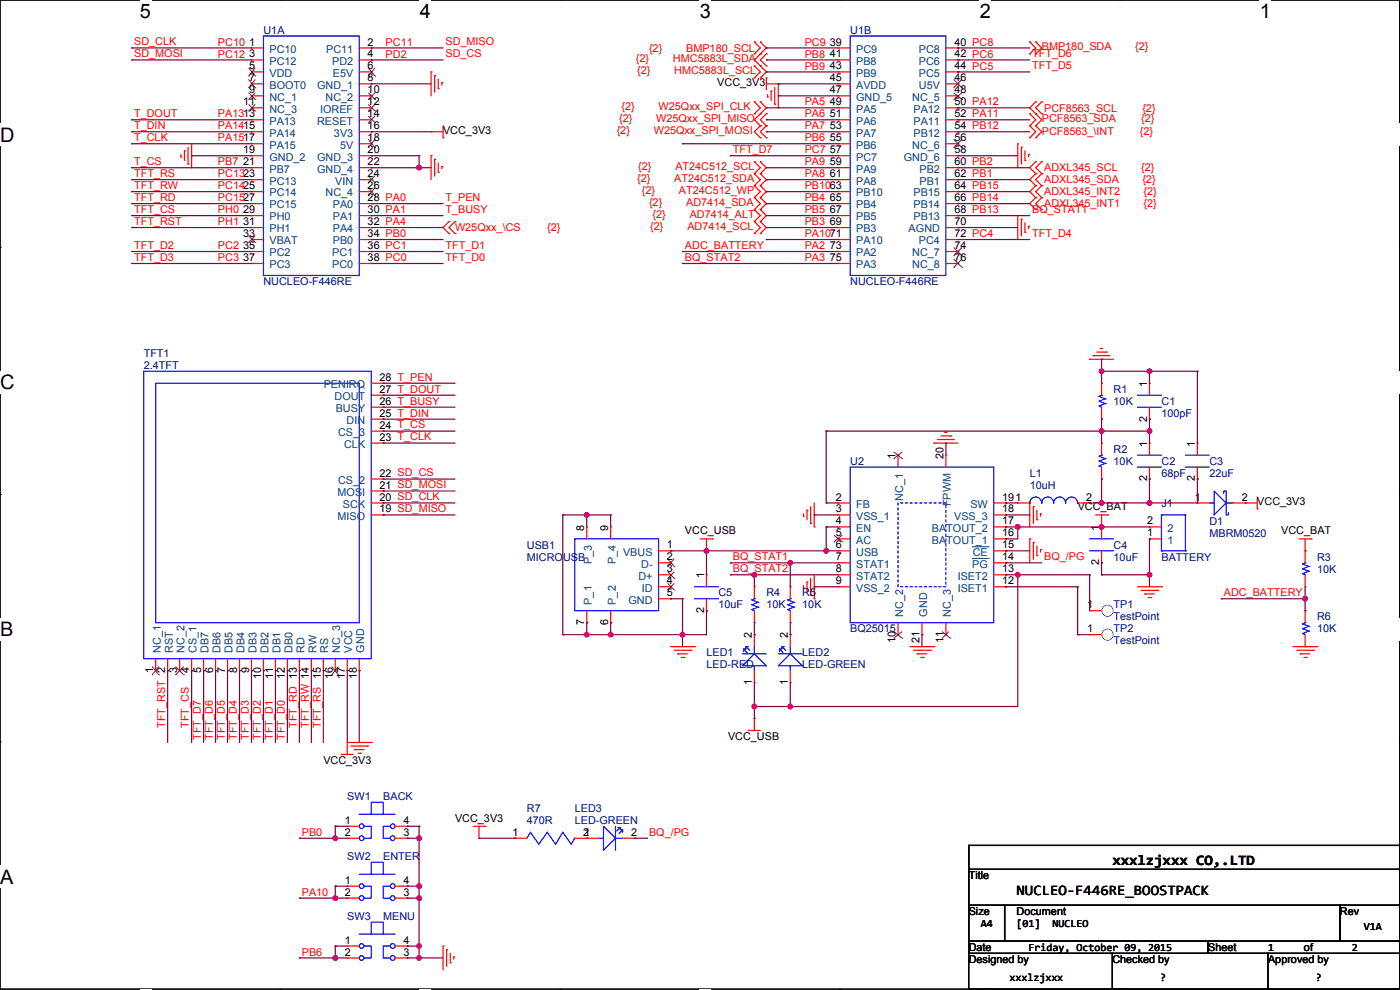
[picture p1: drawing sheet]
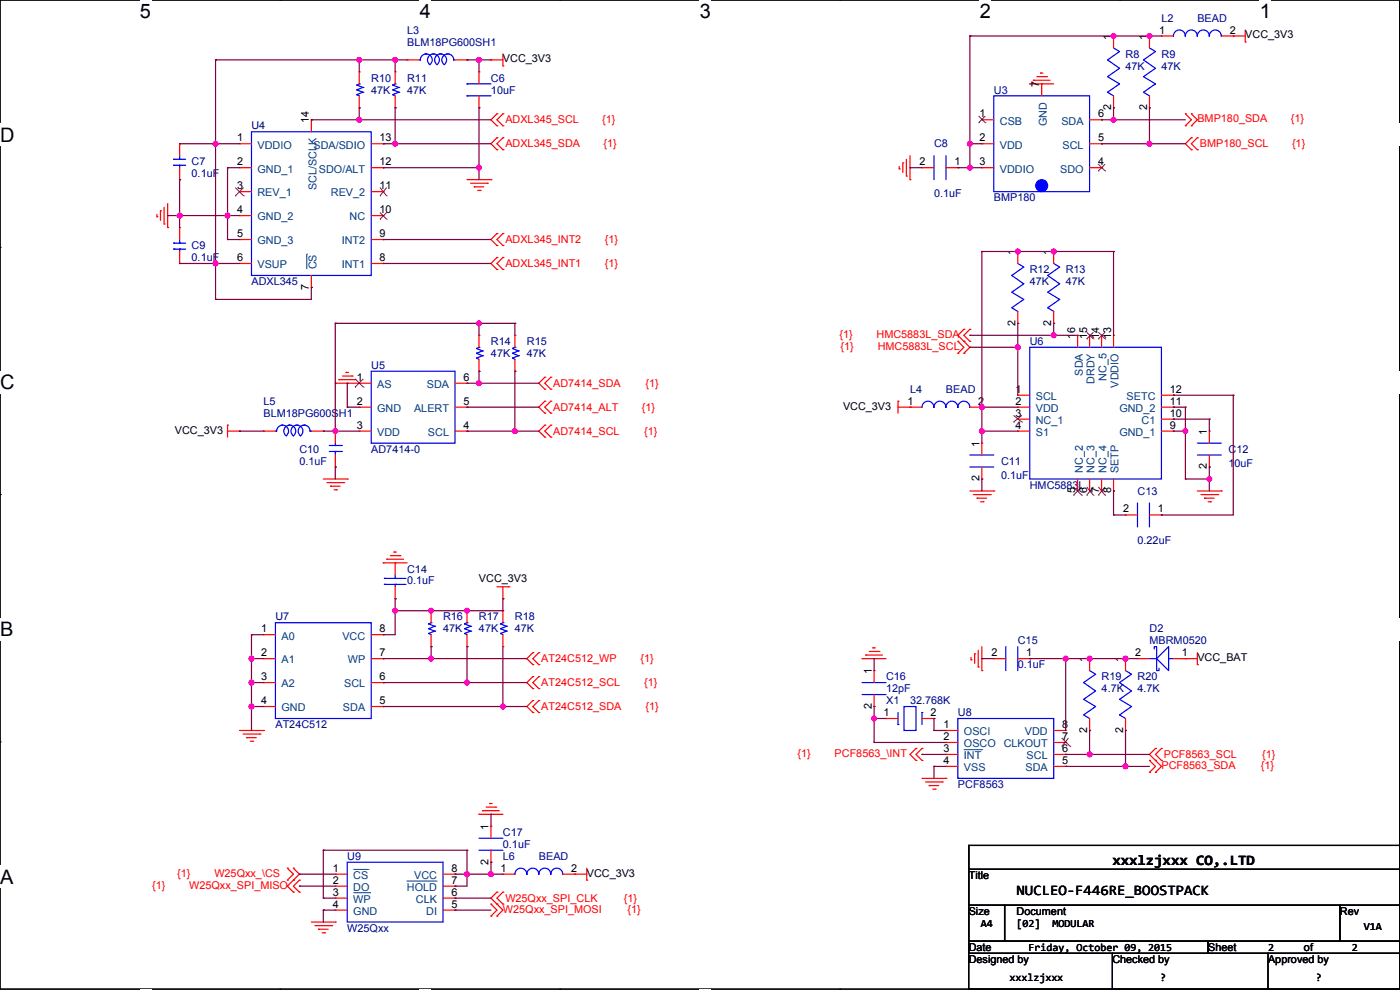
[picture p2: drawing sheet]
# OrCAD Capture schematic NUCLEO-F446RE_BOOSTPACK.DSN

## Sheets
1 [01]NUCLEO: size A4; title: NUCLEO-F446RE_BOOSTPACK; rev: V1A; note: [01]
2 [02]MODULAR: size A4; note: [02]

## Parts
sheet [01]NUCLEO
C1  100pF  [C0603]
C2  68pF  [C0603]
C3  22uF  [C1206]
C4  10uF  [C0805]
C5  10uF  [C0805]
D1  MBRM0520  [SOD-123]
J1  BATTERY  [POWER2A]
L1  10uH  [L4532-M]
LED1  LED-RED  [LED0805]
LED2  LED-GREEN  [LED0805]
LED3  LED-GREEN  [LED0805]
R1  10K  [RC0603]
R2  10K  [RC0603]
R3  10K  [RC0603]
R4  10K  [RC0603]
R5  10K  [RC0603]
R6  10K  [RC0603]
R7  470R  [R0603]
SW1  BACK  [SW-4P-5R4x4R5]
SW2  ENTER  [SW-4P-5R4x4R5]
SW3  MENU  [SW-4P-5R4x4R5]
TFT1  2.4TFT  [TFT_2_4]
TP1  TestPoint  [TP-0R75]
TP2  TestPoint  [TP-0R75]
U1  NUCLEO-F446RE  [NUCLEO-F446RE]  (sections A,B)
U2  BQ25015  [BQ25015]
USB1  MICROUSB  [USB-MICRO]
sheet [02]MODULAR
C6  10uF  [cc0603]
C7  0.1uF  [cc0603]
C8  0.1uF  [C0603]
C9  0.1uF  [cc0603]
C10  0.1uF  [cc0603]
C11  0.1uF  [C0603]
C12  10uF  [C0805]
C13  0.22uF  [C0603]
C14  0.1uF  [cc0603]
C15  0.1uF  [C0603]
C16  12pF  [C0603]
C17  0.1uF  [C0603]
D2  MBRM0520  [SOD-123]
L2  BEAD  [L0603]
L3  BLM18PG600SH1  [l0603]
L4  BEAD  [L0603]
L5  BLM18PG600SH1  [l0603]
L6  BEAD  [L0603]
R8  47K  [R0603]
R9  47K  [R0603]
R10  47K  [RC0603]
R11  47K  [RC0603]
R12  47K  [R0603]
R13  47K  [R0603]
R14  47K  [RC0603]
R15  47K  [RC0603]
R16  47K  [RC0603]
R17  47K  [RC0603]
R18  47K  [RC0603]
R19  4.7K  [R0603]
R20  4.7K  [R0603]
U3  BMP180  [BMP180]
U4  ADXL345  [LGA-14]
U5  AD7414-0  [SOT23-6]
U6  HMC5883L  [TQFN-3X3-16]
U7  AT24C512  [SOIC8]
U8  PCF8563  [SOIC8]
U9  W25Qxx  [SO-8-300]
X1  32.768K  [X-2P-3R2X1R5-SMD]

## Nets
GND: C1.1 C3.1 C4.2 C5.2 C6.1 C7.1 C8.2 C9.2 C10.2 C11.2 C12.2 C14.2 C15.2 C16.1 C17.1 J1.1 R1.2 R6.1 SW1.3 SW1.4 SW2.3 SW2.4 SW3.3 SW3.4 TFT1.18(GND) U1.8(GND_1) U1.19(GND_2) U1.20(GND_3) U1.22(GND_4) U1.47(GND_5) U1.58(GND_6) U1.70(AGND) U2.3(VSS_1) U2.9(VSS_2) U2.15(~{CE}) U2.18(VSS_3) U2.20(FPWM) U2.21(GND) U3.7(GND) U4.2(GND_1) U4.4(GND_2) U4.5(GND_3) U4.12(SDO/ALT) U5.2(GND) U6.9(GND_1) U6.11(GND_2) U7.1(A0) U7.2(A1) U7.3(A2) U7.4(GND) U8.4(VSS) U9.4(GND) USB1.5(GND) USB1.6(P_2) USB1.7(P_1) USB1.8(P_3) USB1.9(P_4)
VCC_3V3: C6.2 C14.1 D1.2 L2.2 L3.2 L4.1 L5.1 L6.2 R7.1 R16.2 R17.2 R18.2 TFT1.17(VCC) U1.16(3V3) U1.45(AVDD) U7.8(VCC)
VCC_BAT: C4.1 D2.1 J1.2 R3.2 U2.16(BATOUT_1) U2.17(BATOUT_2)
VCC_USB: C5.1 LED1.1 LED2.1 TP1.1 U2.4(EN) U2.6(USB) U2.13(ISET2) USB1.1(VBUS)
AD7414_ALT: U1.67(PB5) U5.5(ALERT)
AD7414_SCL: R15.1 U1.69(PB3) U5.4(SCL)
AD7414_SDA: R14.1 U1.65(PB4) U5.6(SDA)
ADC_BATTERY: R3.1 R6.2 U1.73(PA2)
ADXL345_INT1: U1.66(PB14) U4.8(INT1)
ADXL345_INT2: U1.64(PB15) U4.9(INT2)
ADXL345_SCL: R10.1 U1.60(PB2) U4.14(SCL/SCLK)
ADXL345_SDA: R11.1 U1.62(PB1) U4.13(SDA/SDIO)
AT24C512_SCL: R17.1 U1.59(PA9) U7.6(SCL)
AT24C512_SDA: R18.1 U1.61(PA8) U7.5(SDA)
AT24C512_WP: R16.1 U1.63(PB10) U7.7(WP)
BMP180_SCL: R9.2 U1.39(PC9) U3.5(SCL)
BMP180_SDA: R8.2 U1.40(PC8) U3.6(SDA)
BQ_/PG: LED3.2 U2.14(~{PG})
BQ_STAT1: R5.2 U1.68(PB13) U2.7(STAT1)
BQ_STAT2: R4.2 U1.75(PA3) U2.8(STAT2)
HMC5883L_SCL: R12.2 U1.43(PB9) U6.1(SCL)
HMC5883L_SDA: R13.2 U1.41(PB8) U6.16(SDA)
PA0: TFT1.28(PENIRQ) U1.28(PA0)
PA1: TFT1.26(BUSY) U1.30(PA1)
PA10: SW2.1 SW2.2 U1.71(PA10)
PA13: TFT1.27(DOUT) U1.13(PA13)
PA14: TFT1.25(DIN) U1.15(PA14)
PA15: TFT1.23(CLK) U1.17(PA15)
PB0: SW1.1 SW1.2 U1.34(PB0)
PB6: SW3.1 SW3.2 U1.55(PB6)
PB7: TFT1.24(CS_3) U1.21(PB7)
PC0: TFT1.12(DB0) U1.38(PC0)
PC1: TFT1.11(DB1) U1.36(PC1)
PC2: TFT1.10(DB2) U1.35(PC2)
PC3: TFT1.9(DB3) U1.37(PC3)
PC4: TFT1.8(DB4) U1.72(PC4)
PC5: TFT1.7(DB5) U1.44(PC5)
PC6: TFT1.6(DB6) U1.42(PC6)
PC7: TFT1.5(DB7) U1.57(PC7)
PC10: TFT1.20(SCK) U1.1(PC10)
PC11: TFT1.19(MISO) U1.2(PC11)
PC12: TFT1.21(MOSI) U1.3(PC12)
PC13: TFT1.15(RS) U1.23(PC13)
PC14: TFT1.14(RW) U1.25(PC14)
PC15: TFT1.13(RD) U1.27(PC15)
PCF8563_\INT: U1.54(PB12) U8.3(~{INT})
PCF8563_SCL: R19.2 U1.50(PA12) U8.6(SCL)
PCF8563_SDA: R20.2 U1.52(PA11) U8.5(SDA)
PD2: TFT1.22(CS_2) U1.4(PD2)
PH0: TFT1.4(CS_1) U1.29(PH0)
PH1: TFT1.2(RST) U1.31(PH1)
W25Qxx_\CS: U1.32(PA4) U9.1(~{CS})
W25Qxx_SPI_CLK: U1.49(PA5) U9.6(CLK)
W25Qxx_SPI_MISO: U1.51(PA6) U9.2(DO)
W25Qxx_SPI_MOSI: U1.53(PA7) U9.5(DI)
N8541817: C10.1 L5.2 R14.2 R15.2 U5.3(VDD)
N8542009: C7.2 C9.1 L3.1 R10.2 R11.2 U4.1(VDDIO) U4.6(VSUP) U4.7(~{CS})
N8544982: U8.1(OSCI) X1.2
N8545002: C16.2 U8.2(OSCO) X1.1
N8545114: C15.1 D2.2 R19.1 R20.1 U8.8(VDD)
N8545523: C17.2 L6.1 U9.3(~{WP}) U9.7(~{HOLD}) U9.8(VCC)
N8546037: C8.1 L2.1 R8.1 R9.1 U3.2(VDD) U3.3(VDDIO)
N8546671: C13.2 U6.8(SETP)
N8546679: C13.1 U6.12(SETC)
N8546727: C12.1 U6.10(C1)
N8546787: C11.1 L4.2 R12.1 R13.1 U6.2(VDD) U6.4(S1) U6.13(VDDIO)
N8551092: LED1.2 R4.1
N8551108: LED2.2 R5.1
N8551234: C1.2 C2.1 R1.1 R2.2 U2.2(FB)
N8551288: L1.1 U2.19(SW)
N8551292: C2.2 C3.2 D1.1 L1.2 R2.1
N8552167: TP2.1 U2.12(ISET1)
N8563251: LED3.1 R7.2

Not connected (* = marked no-connect by the designer): TFT1 1(NC)* 3(NC_2)* 16(NC_3)*; U1 5(VDD)* 6(E5V)* 7(BOOT0)* 9(NC_1)* 10(NC_2)* 11(NC_3)* 12(IOREF)* 14(RESET)* 18(5V)* 24(VIN)* 26(NC_4)* 33(VBAT)* 46(U5V)* 48(NC_5)* 56(NC_6)* 74(NC_7)* 76(NC_8)*; U2 1(NC)* 5(AC)* 10(NC_2)* 11(NC_3)*; U3 1(CSB)* 4(SDO)*; U4 3(REV_1)* 10(NC)* 11(REV_2)*; U5 1(AS)*; U6 3(NC_1)* 5(NC_2)* 6(NC_3)* 7(NC_4)* 14(NC_5)* 15(DRDY)*; U8 7(CLKOUT)*; USB1 2(D-)* 3(D+)* 4(ID)*
